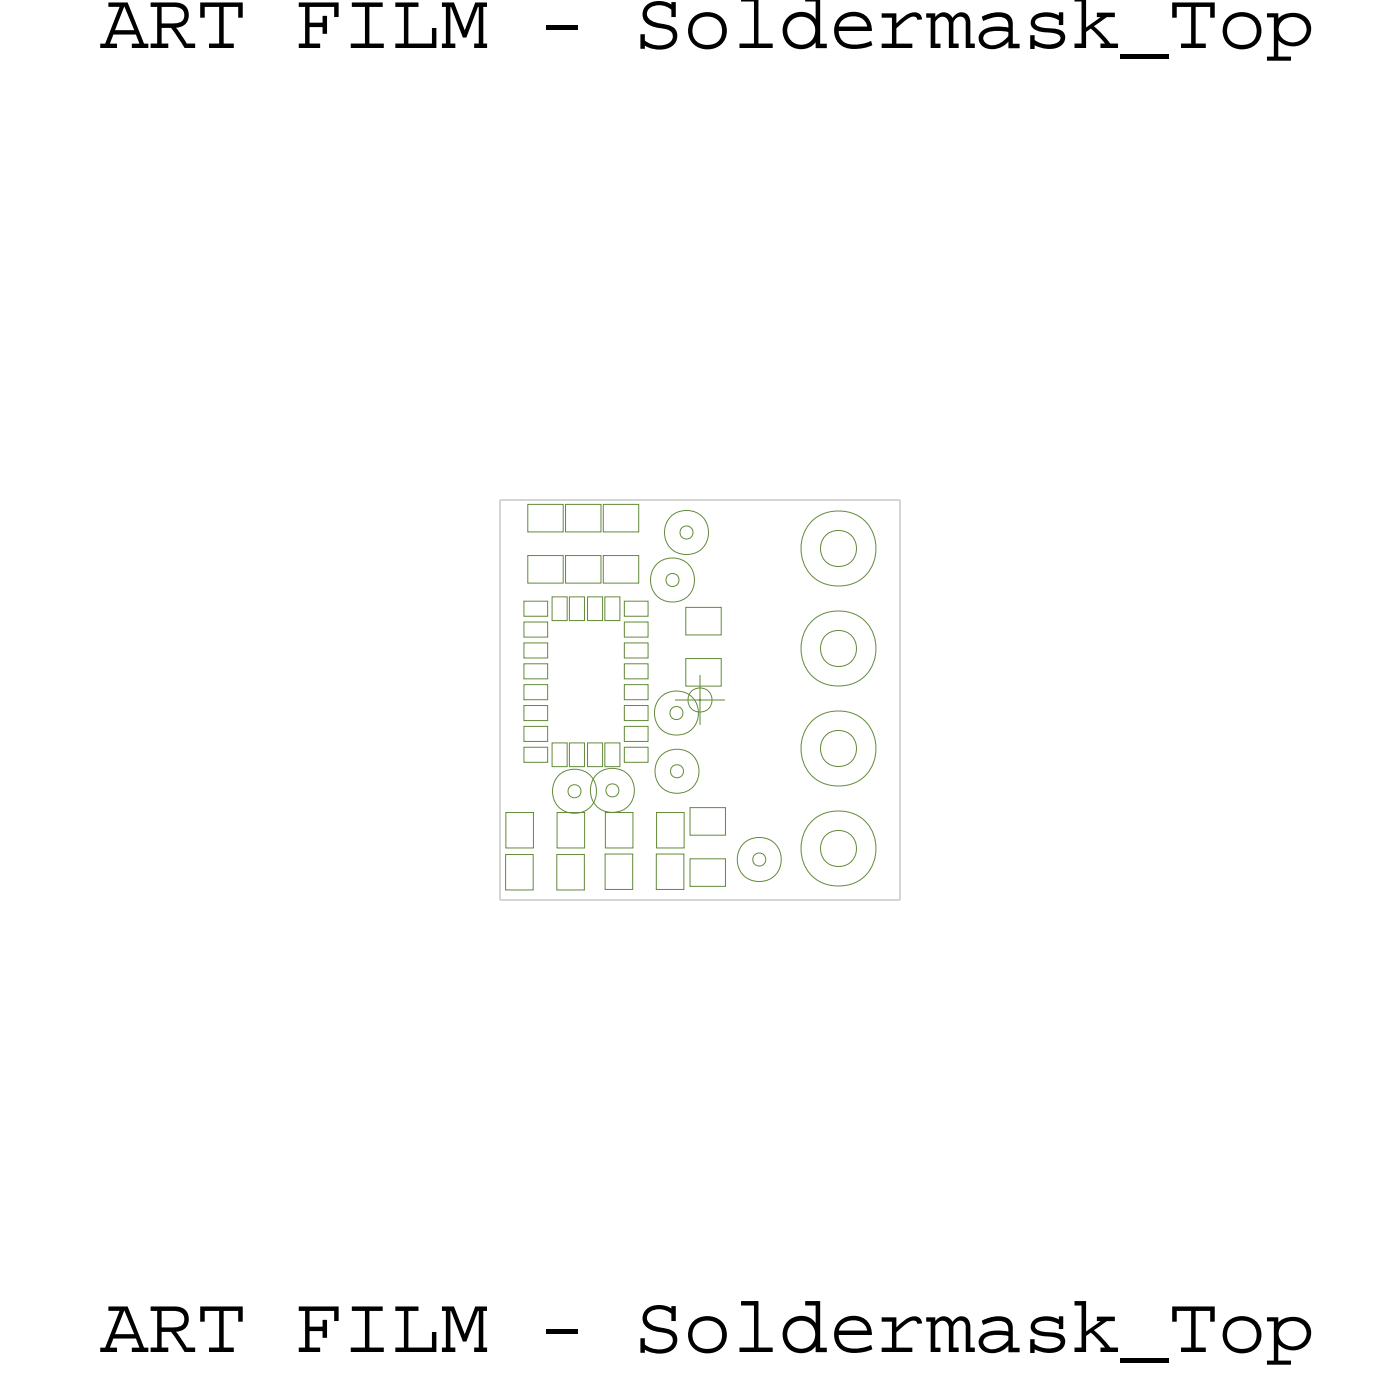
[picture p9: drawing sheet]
<svg xmlns="http://www.w3.org/2000/svg" width="36mm" height="36mm" viewBox="0 0 36 36" stroke-linecap="round" stroke-linejoin="round" font-family="sans-serif">
<!-- layer: Board Outline -->
<path d="M12.7 12.7h10.2zM12.7 12.7v10.2zM22.9 12.7v10.2zM12.7 22.9h10.2z" fill="none" stroke="#acacac" stroke-width=".03"/>
<!-- layer: Nets -->
<g fill="none" stroke="#638b3a" stroke-width=".03">
<path d="M13.3 19h.6v.4h-.6zM13.3 16.9h.6v.3h-.6zM13.3 15.8h.6v.4h-.6zM13.3 16.3h.6v.4h-.6zM13.3 17.4h.6v.4h-.6zM13.3 15.3h.6v.4h-.6zM13.3 18.5h.6v.3h-.6zM13.3 17.9h.6v.4h-.6zM13.4 14.1h.9v.7h-.9zM13.4 12.8h.9v.7h-.9zM14 18.9h.4v.6h-.4zM14 15.2h.4v.6h-.4z"/>
<path d="M14.4 14.1h.9v.7h-.9zM14.4 12.8h.9v.7h-.9zM14.5 15.2h.3v.6h-.3zM14.5 18.9h.3v.6h-.3zM14.9 15.2h.4v.6h-.4zM14.9 18.9h.4v.6h-.4zM15.3 14.1h.9v.7h-.9zM15.3 12.8h.9v.7h-.9zM15.4 15.2h.3v.6h-.3zM15.4 18.9h.3v.6h-.3zM15.4 20l.2-.1 .1 .1v.2h-.1h-.2zM15.9 18.5h.6v.3h-.6z"/>
<path d="M15.9 16.9h.6v.3h-.6zM15.9 15.3h.6v.4h-.6zM15.9 15.8h.6v.4h-.6zM15.9 16.3h.6v.4h-.6zM15.9 17.4h.6v.4h-.6zM15.9 17.9h.6v.4h-.6zM15.9 19h.6v.4h-.6zM16.9 14.7l.2-.1 .1 .1v.1l-.1 .1-.2-.1zM17 18l.2-.1 .1 .1v.2l-.1 .1-.2-.1zM17 19.5l.2-.1 .1 .1v.2l-.1 .1-.2-.1zM17.3 13.4h.1h.2v.2l-.2 .1-.1-.1zM17.4 16.7h.9v.7h-.9z"/>
<path d="M17.4 15.4h.9v.7h-.9zM12.8 21.7h.7v.9h-.7zM12.8 20.6h.7v.9h-.7zM14.1 21.7h.7v.9h-.7zM14.1 20.6h.7v.9h-.7zM14.4 20l.2-.1 .1 .1v.2l-.1 .1-.2-.1zM15.4 21.7h.7v.9h-.7zM15.4 20.6h.7v.9h-.7zM16.7 21.7h.7v.9h-.7zM16.7 20.6h.7v.9h-.7zM17.5 20.5h.9v.7h-.9zM17.5 21.8h.9v.7h-.9z"/>
<path d="M19.1 21.8l.2-.1 .1 .1v.1l-.1 .1-.2-.1z"/>
<circle cx="17.1" cy="14.7" r=".56"/>
<circle cx="17.2" cy="18.1" r=".56"/>
<circle cx="17.2" cy="19.6" r=".56"/>
<circle cx="17.4" cy="13.5" r=".56"/>
<circle cx="21.3" cy="13.9" r=".96"/>
<circle cx="21.3" cy="19" r=".96"/>
<circle cx="21.3" cy="16.5" r=".96"/>
<circle cx="21.3" cy="16.5" r=".46"/>
<circle cx="21.3" cy="13.9" r=".46"/>
<circle cx="21.3" cy="19" r=".46"/>
<circle cx="14.6" cy="20.1" r=".56"/>
<circle cx="15.6" cy="20.1" r=".56"/>
<circle cx="19.3" cy="21.8" r=".56"/>
<circle cx="21.3" cy="21.6" r=".96"/>
<circle cx="21.3" cy="21.6" r=".46"/>
</g>
<!-- layer: Drawing Origin -->
<path d="M17.1 17.8h1.3M17.6 17.6l.2-.1 .2 .1 .1 .2-.1 .2-.2 .1-.2-.1-.1-.2zM17.8 17.1v1.3" fill="none" stroke="#638b3a" stroke-width=".03"/>
<g font-size="2.1">
<text x="2.5" y="1.2">ART FILM - Soldermask_Top</text>
<text x="2.5" y="34.3">ART FILM - Soldermask_Top</text>
</g>
</svg>
